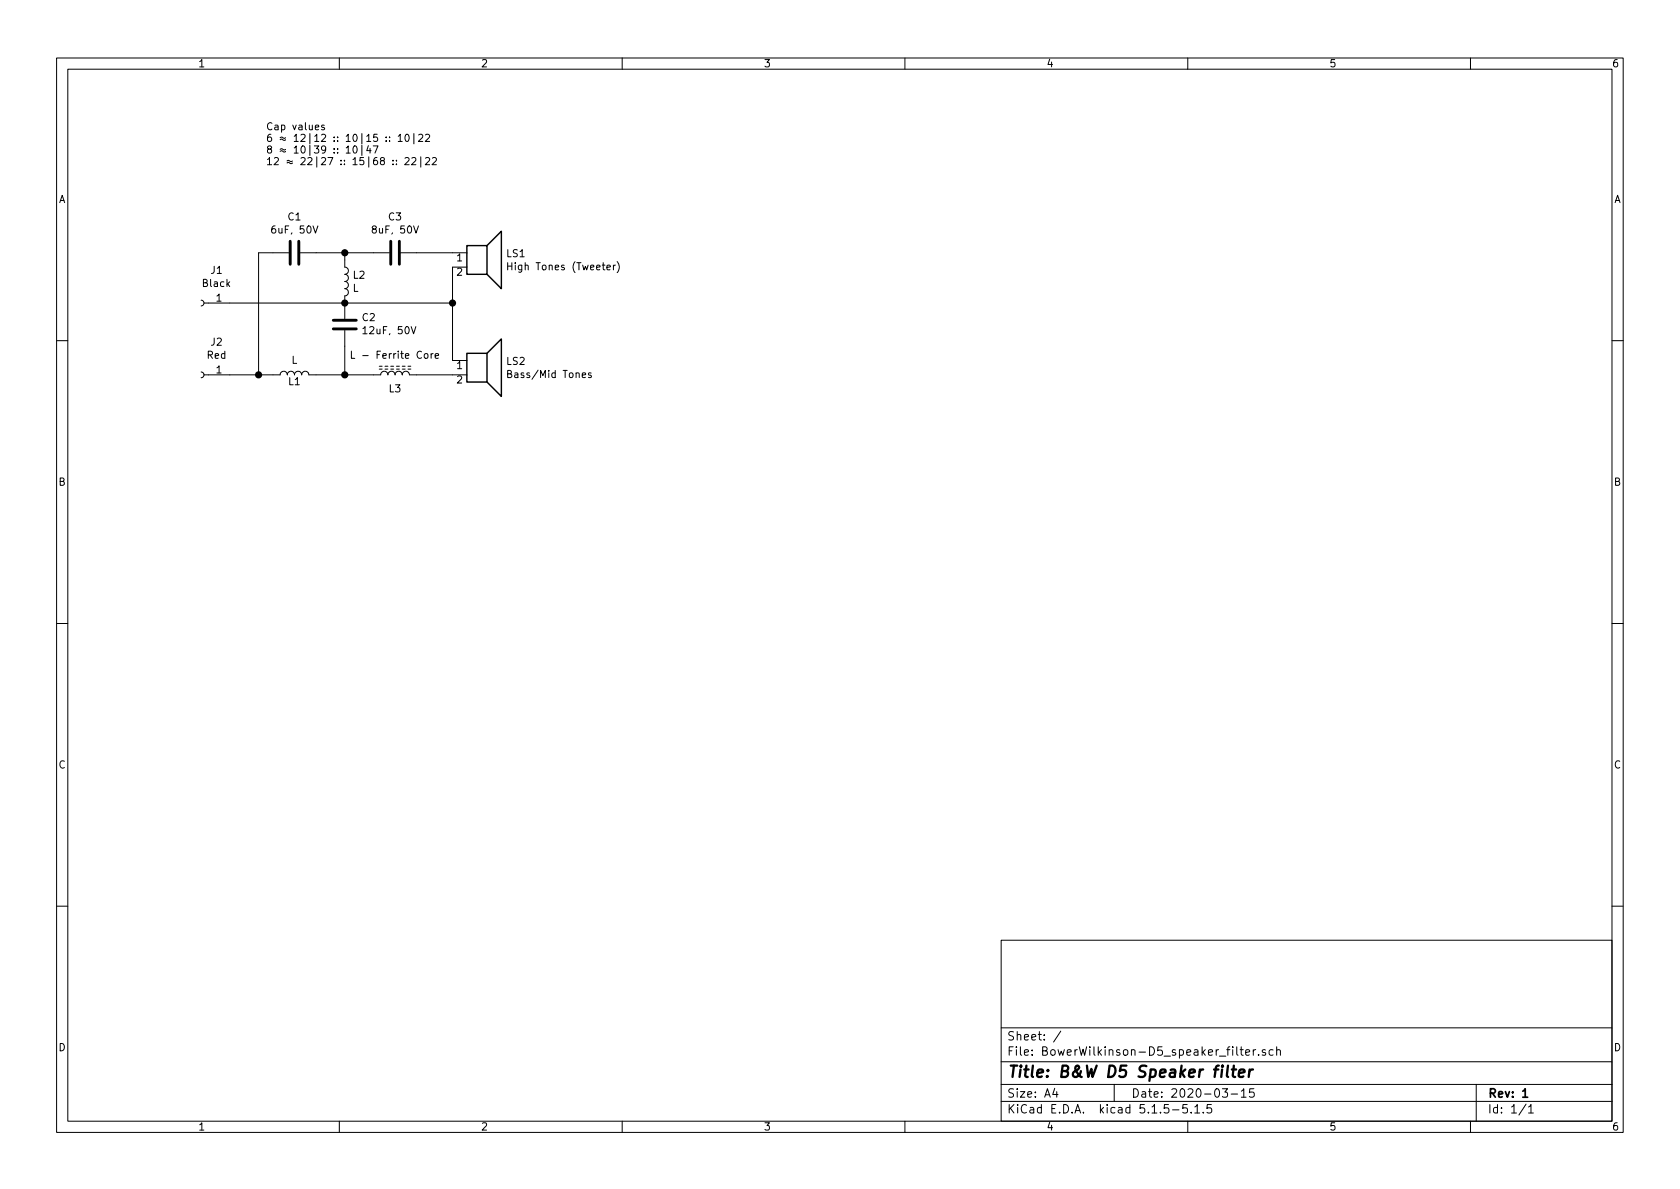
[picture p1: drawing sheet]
EESchema Schematic File Version 4
EELAYER 30 0
EELAYER END
$Descr A4 11693 8268
encoding utf-8
Sheet 1 1
Title "B&W D5 Speaker filter"
Date "2020-03-15"
Rev "1"
Comp ""
Comment1 ""
Comment2 ""
Comment3 ""
Comment4 ""
$EndDescr
$Comp
L Connector:Conn_01x01_Female J1
U 1 1
P 1400 2100
F 0 "J1" H 1292 1875 50  0000 C CNN
F 1 "Black" H 1292 1966 50  0000 C CNN
F 2 "" H 1400 2100 50  0001 C CNN
F 3 "~" H 1400 2100 50  0001 C CNN
	1    1400 2100
	-1   0    0    1   
$EndComp
$Comp
L Connector:Conn_01x01_Female J2
U 1 1
P 1400 2600
F 0 "J2" H 1292 2375 50  0000 C CNN
F 1 "Red" H 1292 2466 50  0000 C CNN
F 2 "" H 1400 2600 50  0001 C CNN
F 3 "~" H 1400 2600 50  0001 C CNN
	1    1400 2600
	-1   0    0    1   
$EndComp
$Comp
L Device:C C1
U 1 1
P 2050 1750
F 0 "C1" V 1798 1750 50  0000 C CNN
F 1 "6uF, 50V" V 1889 1750 50  0000 C CNN
F 2 "" H 2088 1600 50  0001 C CNN
F 3 "~" H 2050 1750 50  0001 C CNN
	1    2050 1750
	0    1    1    0   
$EndComp
$Comp
L Device:C C3
U 1 1
P 2750 1750
F 0 "C3" V 2498 1750 50  0000 C CNN
F 1 "8uF, 50V" V 2589 1750 50  0000 C CNN
F 2 "" H 2788 1600 50  0001 C CNN
F 3 "~" H 2750 1750 50  0001 C CNN
	1    2750 1750
	0    1    1    0   
$EndComp
$Comp
L Device:C C2
U 1 1
P 2400 2250
F 0 "C2" H 2285 2204 50  0000 R CNN
F 1 "12uF, 50V" H 2285 2295 50  0000 R CNN
F 2 "" H 2438 2100 50  0001 C CNN
F 3 "~" H 2400 2250 50  0001 C CNN
	1    2400 2250
	-1   0    0    1   
$EndComp
$Comp
L Device:L L2
U 1 1
P 2400 1950
F 0 "L2" H 2453 1996 50  0000 L CNN
F 1 "L" H 2453 1905 50  0000 L CNN
F 2 "" H 2400 1950 50  0001 C CNN
F 3 "~" H 2400 1950 50  0001 C CNN
	1    2400 1950
	1    0    0    -1  
$EndComp
$Comp
L Device:L L1
U 1 1
P 2050 2600
F 0 "L1" V 2000 2600 50  0000 C CNN
F 1 "L" V 2149 2600 50  0000 C CNN
F 2 "" H 2050 2600 50  0001 C CNN
F 3 "~" H 2050 2600 50  0001 C CNN
	1    2050 2600
	0    -1   -1   0   
$EndComp
$Comp
L Device:L_Core_Ferrite L3
U 1 1
P 2750 2600
F 0 "L3" V 2650 2600 50  0000 C CNN
F 1 "L - Ferrite Core" V 2884 2600 50  0000 C CNN
F 2 "" H 2750 2600 50  0001 C CNN
F 3 "~" H 2750 2600 50  0001 C CNN
	1    2750 2600
	0    -1   -1   0   
$EndComp
Wire Wire Line
	2200 1750 2400 1750
Wire Wire Line
	2400 1750 2400 1800
Wire Wire Line
	2400 1750 2600 1750
Connection ~ 2400 1750
Wire Wire Line
	2400 2100 1600 2100
Connection ~ 2400 2100
Wire Wire Line
	1800 1750 1900 1750
$Comp
L Device:Speaker LS1
U 1 1
P 3350 1750
F 0 "LS1" H 3520 1746 50  0000 L CNN
F 1 "High Tones (Tweeter)" H 3520 1655 50  0000 L CNN
F 2 "" H 3350 1550 50  0001 C CNN
F 3 "~" H 3340 1700 50  0001 C CNN
	1    3350 1750
	1    0    0    -1  
$EndComp
$Comp
L Device:Speaker LS2
U 1 1
P 3350 2500
F 0 "LS2" H 3520 2496 50  0000 L CNN
F 1 "Bass/Mid Tones" H 3520 2405 50  0000 L CNN
F 2 "" H 3350 2300 50  0001 C CNN
F 3 "~" H 3340 2450 50  0001 C CNN
	1    3350 2500
	1    0    0    -1  
$EndComp
Wire Wire Line
	3150 1750 2900 1750
Wire Wire Line
	3150 1850 3150 2100
Wire Wire Line
	3150 2100 2400 2100
Connection ~ 3150 2100
Wire Wire Line
	1800 2600 1900 2600
Wire Wire Line
	1800 1750 1800 2600
Wire Wire Line
	1800 2600 1600 2600
Connection ~ 1800 2600
Wire Wire Line
	2200 2600 2400 2600
Wire Wire Line
	2400 2400 2400 2600
Connection ~ 2400 2600
Wire Wire Line
	2400 2600 2600 2600
Wire Wire Line
	3150 2100 3150 2500
Wire Wire Line
	2900 2600 3150 2600
Text Notes 1850 1150 0    50   ~ 0
Cap values\n6 ≈ 12|12 :: 10|15 :: 10|22\n8 ≈ 10|39 :: 10|47\n12 ≈ 22|27 :: 15|68 :: 22|22
$EndSCHEMATC
